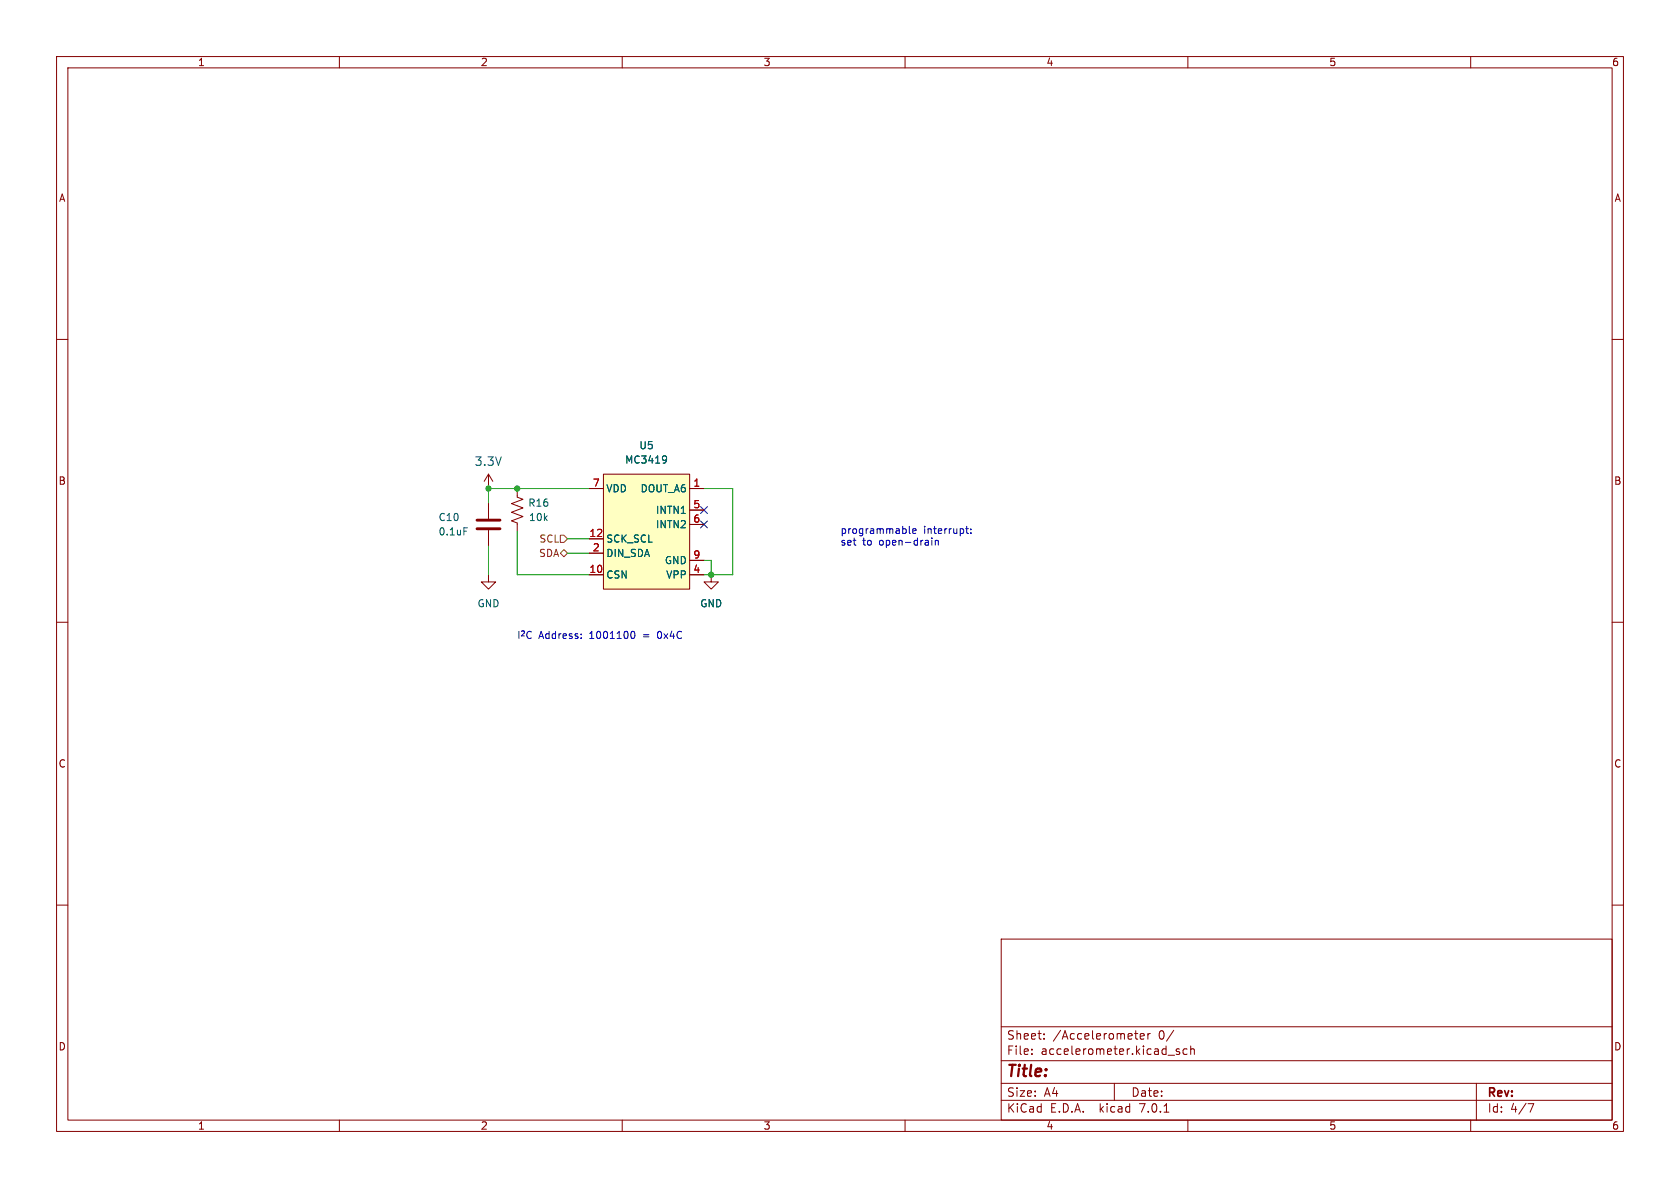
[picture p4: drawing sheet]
<svg xmlns="http://www.w3.org/2000/svg" width="297mm" height="210mm" viewBox="0 0 297 210" stroke-linecap="round" stroke-linejoin="round" font-family="sans-serif">
<g fill="none" stroke="#840000" stroke-width=".18">
<path d="M10 10h277v190h-277zM12 12h273v186h-273zM60 10v2M110 10v2M160 10v2M210 10v2M260 10v2M10 60h2M285 60h2M86.4 83.8l-.8 1.3M86.4 83.8l.7 1.3M86.4 83.8v2.6"/>
<path d="M86.4 88.9v2.8M86.4 93.7v2.8M91.4 86.4v1.5l1.1 .4-2.1 .7 2.1 .8-2.1 .8 2.1 .7-2.1 .8 1 .4v1.5M104.1 86.4h2.6M104.1 95.3h2.6M104.1 97.8h2.6M106.7 83.8h15.2v20.3h-15.2zM121.9 86.4h2.6M121.9 90.2h2.6M121.9 92.7h2.6M121.9 99.1h2.6M10 110h2"/>
<path d="M86.4 101.6v1.3h1.2l-1.2 1.2-1.3-1.2h1.3M104.1 101.6h2.6M121.9 101.6h2.6M125.7 101.6v1.3h1.3l-1.3 1.2-1.2-1.2h1.2M285 110h2M10 160h2M285 160h2M177 166h108v32h-108zM60 198v2M110 198v2M160 198v2M177 194.5h108"/>
<path d="M177 191.5h108M177 187.5h108M177 181.5h108M182.4 186.3v.1M182.4 185.5v.1M184.6 183.6v.1M184.6 182.8v.1M197 191.5v3M200.6 182.7h.5M200.9 183.6l.2 .1M201.6 183.2l.7-.1-.1-.3-.4-.1-.2 .2v.7h.6M202.9 182.7v1"/>
<path d="M203.4 182.7l-.3 .1-.2 .2M205.8 196.6h.8M207.5 182.1l-1.3 2M208.5 185.5l-.4-.1-.2 .2 .1 .2 .5 .2v.3h-.6M209.9 185.5l-.5-.1-.3 .3v.4l.2 .2h.6M210 198v2M210.5 185.5l.2-.1 .4 .1v.9M210.5 184.9v1.5M260 198v2M261 191.5v6.5M270.1 195.1h1l-.6 1.5"/>
</g>
<path d="M106.7 83.8h15.2v20.3h-15.2z" fill="#ffffc2" stroke="#ffffc2" stroke-width=".18"/>
<path d="M82 93.3h.6M117.6 80.6l.2 .1a1.07 1.07 0 0 1-.1 1M117.8 81.1l-.2 .3" fill="none" stroke="#006464" stroke-width=".18"/>
<path d="M84.3 91.9h4.1M84.3 93.5h4.1" fill="none" stroke="#840000" stroke-width=".51"/>
<path d="M99.1 94.6h.6l.6 .7-.6 .6h-.6zM99.1 97.8l.6-.6 .6 .6-.6 .6z" fill="none" stroke="#725600" stroke-width=".18"/>
<path d="M160.7 93v1.1l.2 .2M161.4 93.9l.6-.1-.1-.3h-.4l-.1 .1v.6h.5M164.7 95.5v.9M165.3 95.5v.9M165.3 95.6l.2-.1 .3 .1 .1 .8M170.7 93.5h.5M170.9 93v1.1l.3 .2M171.6 94.2v.1M171.6 93.5v.1M102.7 112.8v.1M102.7 112.1v.1M111.7 111.7l.1-.1a.68 .68 0 0 1 .5 .6 .68 .68 0 0 1-.5 .7l-.1-.1" fill="none" stroke="#0000c2" stroke-width=".18"/>
<path d="M86.4 96.5v5.1M91.4 94v7.6h12.7M100.3 97.8h3.8M100.3 95.3h3.8M104.1 86.4h-17.7v2.5M124.5 86.4h5v15.2h-5M124.5 99.1h1.2v2.5" fill="none" stroke="#009600" stroke-width=".18"/>
<path d="M123.9 92.1l1.2 1.2M123.9 89.6l1.2 1.2M125.1 92.1l-1.2 1.2M125.1 89.6l-1.2 1.2" fill="none" stroke="#000084" stroke-width=".18"/>
<g fill="#009600" stroke="#009600" stroke-width=".18">
<circle cx="125.7" cy="101.6" r=".46"/>
<circle cx="91.4" cy="86.4" r=".46"/>
<circle cx="86.4" cy="86.4" r=".46"/>
</g>
<text font-size="2.8" fill="#840000" x="178" y="190.8">Title:</text>
<text font-size="2.1" fill="#006464" x="83.9" y="82.5">3.3V</text>
<g font-size="2.1" fill="#840000">
<text x="178" y="183.9">Sheet:</text>
<text x="186.2" y="183.9">/Accelerometer</text>
<text x="204.8" y="183.9">0/</text>
<text x="178" y="186.6">File:</text>
<text x="184" y="186.6">accelerometer.kicad_sch</text>
<text x="178" y="196.8">KiCad</text>
<text x="178" y="194">Size:</text>
<text x="184.6" y="194">A4</text>
<text x="185.7" y="196.8">E.D.A.</text>
<text x="194.4" y="196.8">kicad</text>
<text x="200" y="194">Date:</text>
<text x="201.5" y="196.8">7.0.1</text>
<text x="263" y="194.2">Rev:</text>
<text x="263" y="196.8">Id:</text>
<text x="267" y="196.8">4/7</text>
</g>
<g font-size="1.8" fill="#840000">
<text x="35" y="11.8">1</text>
<text x="85" y="11.8">2</text>
<text x="135" y="11.8">3</text>
<text x="185" y="11.8">4</text>
<text x="235" y="11.8">5</text>
<text x="285" y="11.8">6</text>
<text x="10.4" y="35.8">A</text>
<text x="285.4" y="35.8">A</text>
<text x="10.3" y="85.8">B</text>
<text x="285.3" y="85.8">B</text>
<text x="10.3" y="135.8">C</text>
<text x="285.3" y="135.8">C</text>
<text x="10.3" y="185.8">D</text>
<text x="285.3" y="185.8">D</text>
<text x="35" y="199.8">1</text>
<text x="85" y="199.8">2</text>
<text x="135" y="199.8">3</text>
<text x="185" y="199.8">4</text>
<text x="235" y="199.8">5</text>
<text x="285" y="199.8">6</text>
</g>
<g font-size="1.8" fill="#006464">
<text x="110.5" y="82.1">MC3419</text>
<text x="113" y="79.6">U5</text>
<text x="93.3" y="89.7">R16</text>
<text x="107.2" y="87.2">VDD</text>
<text x="113.1" y="87.2">DOUT_A6</text>
<text x="77.5" y="92.3">C10</text>
<text x="77.5" y="94.8">0.1uF</text>
<text x="93.5" y="92.3">10k</text>
<text x="115.8" y="91">INTN1</text>
<text x="115.8" y="93.5">INTN2</text>
<text x="107.2" y="96.1">SCK_SCL</text>
<text x="107.2" y="98.6">DIN_SDA</text>
<text x="117.4" y="99.9">GND</text>
<text x="84.4" y="107.5">GND</text>
<text x="107.2" y="102.4">CSN</text>
<text x="117.7" y="102.4">VPP</text>
<text x="123.7" y="107.5">GND</text>
</g>
<g font-size="1.8" fill="#a90000">
<text x="104.7" y="86.1">7</text>
<text x="122.5" y="86.1">1</text>
<text x="122.5" y="89.9">5</text>
<text x="104.1" y="95">12</text>
<text x="122.5" y="92.5">6</text>
<text x="104.1" y="101.3">10</text>
<text x="104.7" y="97.5">2</text>
<text x="122.5" y="101.3">4</text>
<text x="122.5" y="98.8">9</text>
</g>
<g font-size="1.8" fill="#0000c2">
<text x="148.6" y="94.5">programmable</text>
<text x="163.3" y="94.5">interrupt:</text>
<text x="148.6" y="96.5">set</text>
<text x="152.5" y="96.5">to</text>
<text x="155.5" y="96.5">open-drain</text>
<text x="91.4" y="113">I^{2}C</text>
<text x="95.3" y="113">Address:</text>
<text x="104.3" y="113">1001100</text>
<text x="113.8" y="113">=</text>
<text x="116.5" y="113">0x4C</text>
</g>
<g font-size="1.8" fill="#725600">
<text x="95.2" y="98.6">SDA</text>
<text x="95.2" y="96.1">SCL</text>
</g>
</svg>
